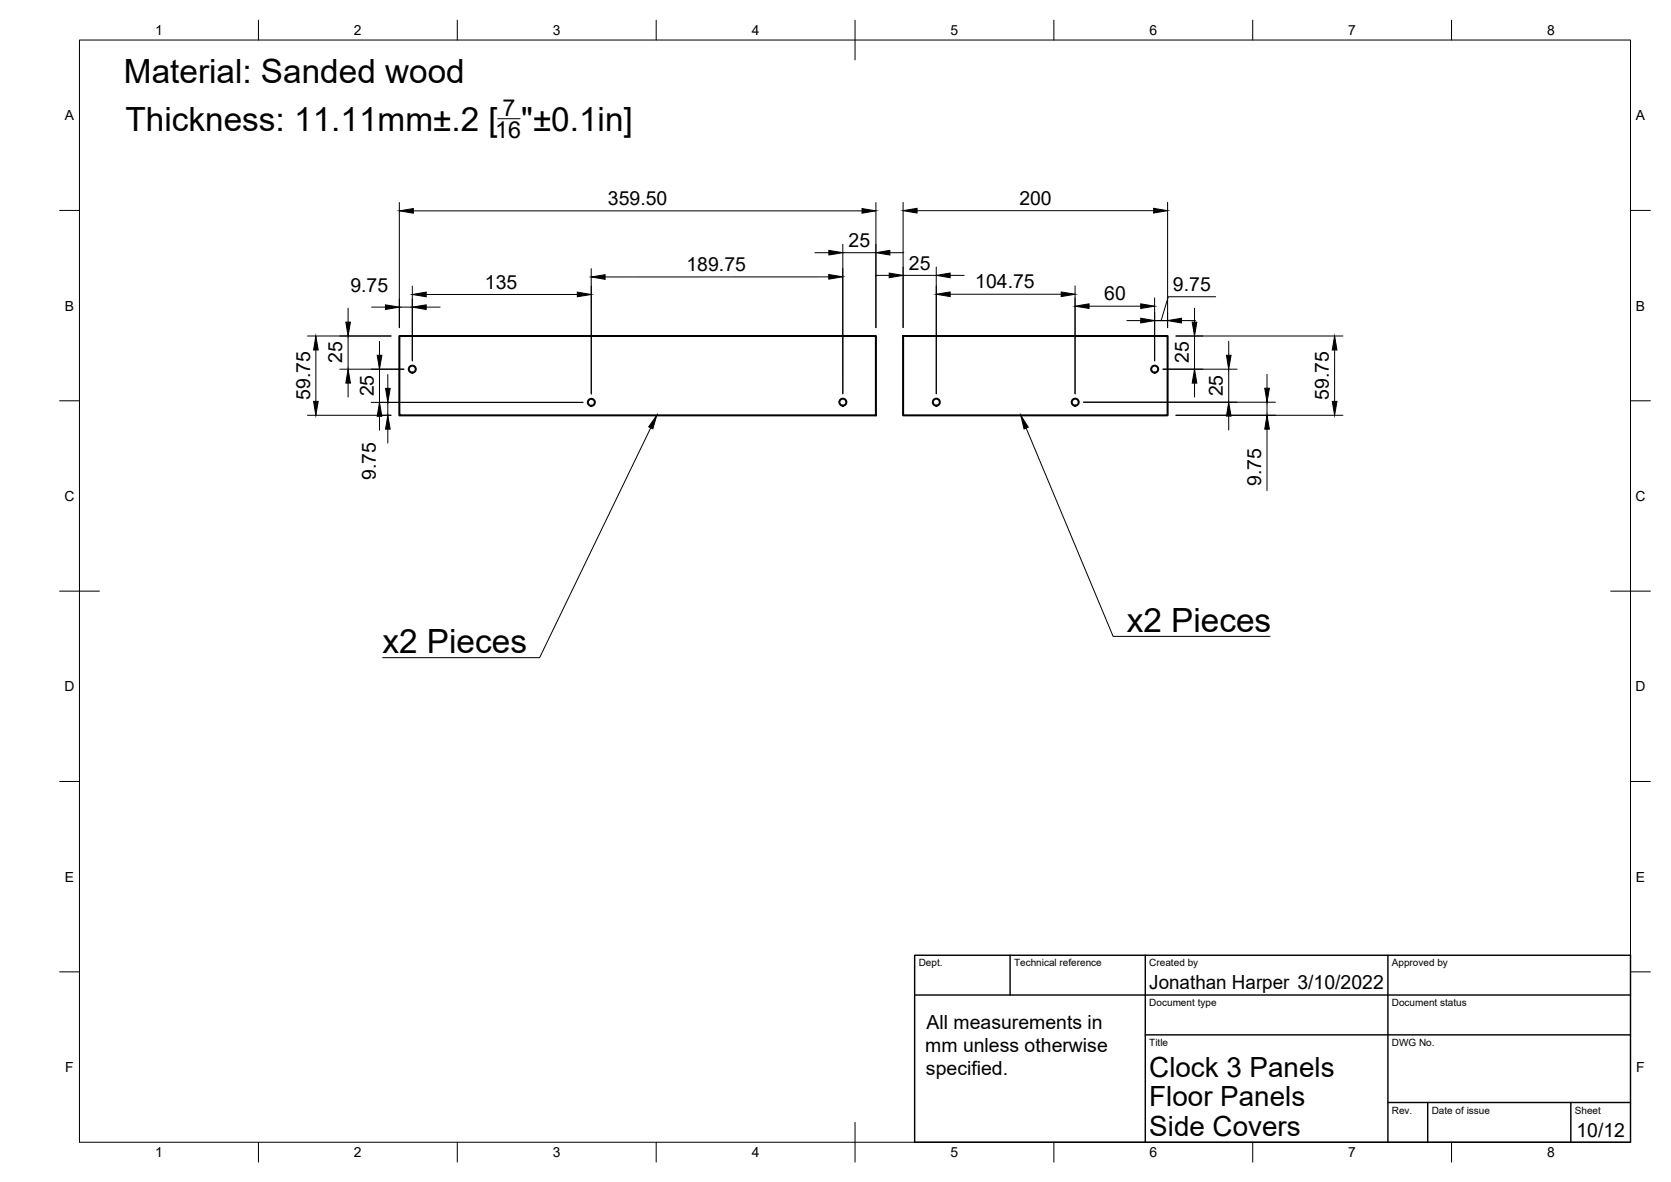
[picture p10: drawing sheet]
<svg xmlns="http://www.w3.org/2000/svg" width="420mm" height="297mm" viewBox="0 0 420 297" stroke-linecap="round" stroke-linejoin="round" font-family="sans-serif">
<!-- layer: Visible -->
<g fill="none" stroke="#000" stroke-width=".51">
<path d="M100.4 84.4h119.8v20h-119.8zM227.1 84.4h66.5v20h-66.5z"/>
<circle cx="103.7" cy="92.8" r=".88"/>
<circle cx="290.3" cy="92.8" r=".88"/>
<circle cx="148.7" cy="101.1" r=".88"/>
<circle cx="211.9" cy="101.1" r=".88"/>
<circle cx="235.4" cy="101.1" r=".88"/>
<circle cx="270.4" cy="101.1" r=".88"/>
</g>
<!-- layer: Border -->
<g fill="none" stroke="#000" stroke-width=".25">
<path d="M20 10.1h390v276.9h-390zM65 5.1v5M115 5.1v5M165 5.1v5M215 5.1v10M265 5.1v5M315 5.1v5M365 5.1v5M15 52.9h5M410 52.9h5M15 100.7h5M410 100.7h5"/>
<path d="M15 148.6h10M405 148.6h10M15 196.4h5M410 196.4h5M15 244.2h5M410 244.2h5M65 287v5M115 287v5M165 287v5M215 282.1v9.9M265 287v5M315 287v5"/>
<path d="M365 287v5"/>
</g>
<!-- layer: TitleBlock -->
<path d="M230 240.1h180v46.9h-180zM230 250h180M254 240.1v9.9M288 240.1v46.9M349 240.1v46.9M288 260.1h122M349 277.1h61M359 277.1v9.9M395 277.1v9.9" fill="none" stroke="#000" stroke-width=".36"/>
<!-- layer: Dimensions -->
<g fill="none" stroke="#000" stroke-width=".25">
<path d="M100.4 50.9v31.4M103.9 53h112.8M220.2 50.9v31.4M227.1 50.8v31.5M230.6 52.9h59.5M293.6 50.8v31.5M87.5 77.4v3.5M93.4 77.2h3.5M100.4 77.2h3.3M103.7 71.9v18.8M107.2 77.2h3.5M107.2 74h38"/>
<path d="M148.7 67.5v31.5M204.9 63.5h3.5M208.4 69.6h-56.3M211.9 61.4v37.6M211.9 63.5h8.3M220.1 69.2h3.5M223.8 63.5h3.4M227.1 69.2h8.3M235.4 67.1v31.9M238.9 69.2h3.5M238.9 73.9h27.9M270.3 71.8v27.2"/>
<path d="M273.8 76.9h13M290.3 74.9v15.8M300.4 77.4v3.5M305.7 74.6h-11.9l-1.8 6M77.3 84.4h21M79.4 88v12.9M85.4 92.8h16.2M87.5 84.4v8.4M87.5 96.3v3.5M95.4 85.8v3.5M95.4 92.8v8.3M97.5 94.1v3.5"/>
<path d="M283.3 80.6h3.5M290.3 80.6h3.3h-3.3M292.4 92.8h18.6M295.7 84.4h42M297.1 80.6h3.5M300.4 84.4v8.4M300.4 96.3v3.5M308.9 85.8v3.5M308.9 92.8v8.3M318.6 94.1v3.5M335.6 88v12.9M77.3 104.4h21"/>
<path d="M93.3 101.1h53.3M95.4 104.6v3.5M97.5 101.1v3.3M97.5 107.9v3.5M272.4 101.1h48.3M295.7 104.4h42M308.9 104.6v3.5M318.6 101.1v3.3M318.6 107.9v15.4"/>
</g>
<g fill="#000" stroke="#000" stroke-width=".25">
<path d="M100.4 53l3.5-.6v1.2zM216.7 52.4l3.5 .6-3.5 .6zM227.1 52.9l3.5-.5v1.1zM290.1 52.4l3.5 .5-3.5 .6zM96.9 76.6l3.5 .6-3.5 .6zM103.7 77.2l3.5-.6v1.2zM103.7 74l3.5-.6v1.2zM145.2 73.4l3.5 .6-3.5 .6zM148.7 69.6l3.4-.6v1.2zM208.4 69l3.5 .6-3.5 .6zM208.4 62.9l3.5 .6-3.5 .6zM223.6 68.6l3.5 .6-3.5 .6z"/>
<path d="M220.2 63.5l3.6-.6v1.2zM235.4 69.2l3.5-.6v1.2zM235.4 73.9l3.5-.5v1.1zM266.8 73.4l3.5 .5-3.5 .6zM270.3 76.9l3.5-.5v1.1zM286.8 76.4l3.5 .5-3.5 .6zM286.8 80l3.5 .6-3.5 .6zM293.6 80.6l3.5-.6v1.2zM79.4 84.4l.6 3.6h-1.2zM87 80.9h1.1l-.6 3.5zM87.5 92.8l.6 3.5h-1.1zM94.8 89.3h1.2l-.6 3.5z"/>
<path d="M96.9 97.6h1.2l-.6 3.5zM299.8 80.9h1.1l-.5 3.5zM300.4 92.8l.5 3.5h-1.1zM308.4 89.3h1.1l-.6 3.5zM318 97.6h1.2l-.6 3.5zM335.6 84.4l.6 3.6h-1.2zM78.8 100.9h1.2l-.6 3.5zM95.4 101.1l.6 3.5h-1.2zM97.5 104.4l.6 3.5h-1.2zM308.9 101.1l.6 3.5h-1.1zM318.6 104.4l.6 3.5h-1.2zM335 100.9h1.2l-.6 3.5z"/>
</g>
<!-- layer: Annotations -->
<path d="M165.1 104.4l-1 3.4-1-.5zM256.7 104.4l1.9 3-1.1 .4z" fill="#000" stroke="#000" stroke-width=".25"/>
<path d="M125.2 29.8h5.6M163.6 107.5l-27.9 57.8h-39.5M258 107.6l21.9 52.3h39.4" fill="none" stroke="#000" stroke-width=".25"/>
<g font-size="8.4">
<text x="31.2" y="20.9">Material: Sanded wood</text>
<text x="31.6" y="32.8">Thickness: 11.11mm±.2 [</text>
<text x="131" y="32.8">&quot;±0.1in]</text>
<text x="283.3" y="158.7">x2 Pieces</text>
<text x="96.2" y="164.1">x2 Pieces</text>
</g>
<g font-size="7">
<text x="289" y="270.6">Clock 3 Panels</text>
<text x="289" y="278.1">Floor Panels</text>
<text x="289" y="285.5">Side Covers</text>
</g>
<g font-size="5.9">
<text x="126.3" y="29.1">7</text>
<text x="124.5" y="34.8">16</text>
</g>
<g font-size="4.9">
<text x="152.9" y="51.5">359.50</text>
<text x="256.3" y="51.5">200</text>
<text x="213.4" y="62">25</text>
<text x="172.6" y="68.1">189.75</text>
<text x="228.6" y="67.7">25</text>
<text x="88.1" y="73.4">9.75</text>
<text x="121.9" y="72.5">135</text>
<text x="245.2" y="72.5">104.75</text>
<text x="277.6" y="75.5">60</text>
<text x="294.9" y="73.1">9.75</text>
<text x="86.1" y="91.3" transform="rotate(-90 86.1 91.3)">25</text>
<text x="298.9" y="91.3" transform="rotate(-90 298.9 91.3)">25</text>
<text x="78" y="100.5" transform="rotate(-90 78 100.5)">59.75</text>
<text x="94" y="99.6" transform="rotate(-90 94 99.6)">25</text>
<text x="307.5" y="99.6" transform="rotate(-90 307.5 99.6)">25</text>
<text x="334.1" y="100.5" transform="rotate(-90 334.1 100.5)">59.75</text>
<text x="94.5" y="120.6" transform="rotate(-90 94.5 120.6)">9.75</text>
<text x="317.1" y="122.1" transform="rotate(-90 317.1 122.1)">9.75</text>
<text x="289" y="248.5">Jonathan Harper 3/10/2022</text>
<text x="233" y="258.5">All measurements in</text>
<text x="232.6" y="264.3">mm unless otherwise</text>
<text x="232.8" y="270.2">specified.</text>
<text x="396.4" y="285.7">10/12</text>
</g>
<g font-size="3.5">
<text x="39" y="8.8">1</text>
<text x="89" y="8.8">2</text>
<text x="139" y="8.8">3</text>
<text x="189" y="8.8">4</text>
<text x="239" y="8.8">5</text>
<text x="289" y="8.8">6</text>
<text x="339" y="8.8">7</text>
<text x="389" y="8.8">8</text>
<text x="16.3" y="30.2">A</text>
<text x="411.3" y="30.2">A</text>
<text x="16.3" y="78">B</text>
<text x="411.3" y="78">B</text>
<text x="16.2" y="125.9">C</text>
<text x="411.2" y="125.9">C</text>
<text x="16.2" y="173.7">D</text>
<text x="411.2" y="173.7">D</text>
<text x="16.3" y="221.6">E</text>
<text x="411.3" y="221.6">E</text>
<text x="16.4" y="269.4">F</text>
<text x="411.4" y="269.4">F</text>
<text x="39" y="290.8">1</text>
<text x="89" y="290.8">2</text>
<text x="139" y="290.8">3</text>
<text x="189" y="290.8">4</text>
<text x="239" y="290.8">5</text>
<text x="289" y="290.8">6</text>
<text x="339" y="290.8">7</text>
<text x="389" y="290.8">8</text>
</g>
<g font-size="2.5">
<text x="231" y="242.9">Dept.</text>
<text x="255" y="242.9">Technical reference</text>
<text x="289" y="242.9">Created by</text>
<text x="350" y="242.9">Approved by</text>
<text x="289" y="252.8">Document type</text>
<text x="350" y="252.8">Document status</text>
<text x="289" y="262.9">Title</text>
<text x="350" y="262.9">DWG No.</text>
<text x="350" y="279.9">Rev.</text>
<text x="360" y="279.9">Date of issue</text>
<text x="396" y="279.9">Sheet</text>
</g>
</svg>
